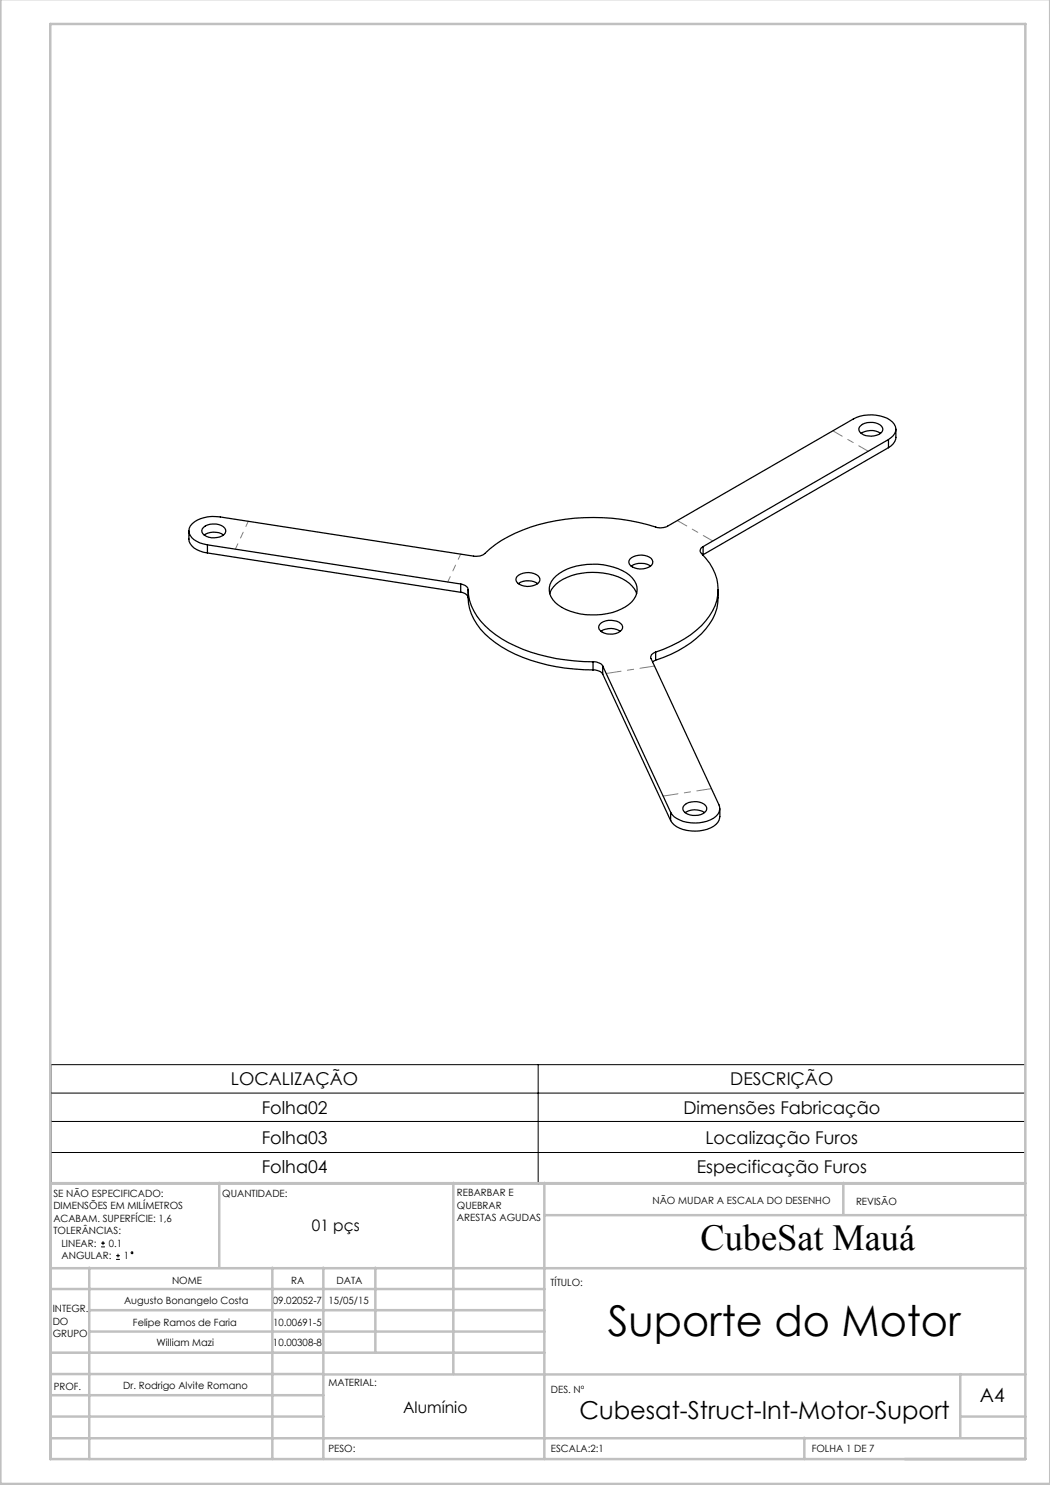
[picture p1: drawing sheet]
<svg xmlns="http://www.w3.org/2000/svg" width="210mm" height="297mm" viewBox="0 0 210 297" stroke-linecap="round" stroke-linejoin="round" font-family="sans-serif">
<g fill="none" stroke="#000" stroke-width=".2">
<path d="M10.2 212.9h194.9v23.8h-194.9zM10.2 218.6h194.9M107.6 212.9v23.8M10.2 224.3h194.9M10.2 230.5h194.9M20.2 249.4h.8M20.2 248.6h.8M20.6 248.2v.8M23.2 251.9h.8M23.2 251.1h.8M23.6 250.8v.7"/>
<circle cx="26.4" cy="250.5" r=".19"/>
</g>
<g fill="none" stroke="#c0c0c0" stroke-width=".5">
<path d="M.1 -.1v296.9h209.9v-296.9M10.1 4.8h195v287h-195zM10.1 236.6h195M43.9 236.6v16.9M90.7 236.6v38.2M108.9 236.6v55.2M168.7 236.6v6.3M10.1 257.8h98.8M10.1 253.6h195M17.9 253.5v38.3M54.5 253.5v38.3M64.7 253.5v38.3"/>
<path d="M75.1 253.5v17M108.9 243h96.2M10.1 270.5h98.8M10.1 279h54.6M10.1 274.8h54.6M17.9 266.3h91M17.9 262h91M64.7 274.9h140.4M192.1 274.8v12.7M10.1 283.3h54.6M10.1 287.7h195M160.9 287.5v4.3"/>
<path d="M192.1 283.3h13"/>
</g>
<path d="M47.1 109.8l2.6-5.6M92.1 110.8l-2.5 5.6" fill="none" stroke="#808080" stroke-width=".2" stroke-dasharray="15.2 1.3 1.3 1.3" stroke-dashoffset="14.1"/>
<path d="M166.6 86.2l7 4M142.5 108.2l-7-4.1" fill="none" stroke="#808080" stroke-width=".2" stroke-dasharray="15.2 1.3 1.3 1.3" stroke-dashoffset="13.1"/>
<path d="M121.3 134.7l9.6-1.5M142.3 157.7l-9.6 1.5" fill="none" stroke="#808080" stroke-width=".2" stroke-dasharray="15.2 1.3 1.3 1.3" stroke-dashoffset="12.3"/>
<g fill="none" stroke="#000" stroke-width=".25">
<path d="M172.1 85.2a3.4 3.4 0 0 1 4.3 .1 1.13 1.13 0 0 1-1 1.7 2.93 2.93 0 0 1-3.6-.9l.1-.7zM172.2 86.7a3.6 3.6 0 0 1 3.9 0M177.7 87.9a2.15 2.15 0 0 0 1.1-3.1 6.4 6.4 0 0 0-6-1.7l-2.2 .7-37.1 21.4a3.2 3.2 0 0 1-2.4 .2 40.8 40.8 0 0 0-28.1 1.2 22.4 22.4 0 0 0-6.4 4.4l-.6 .2h-1.3l-50.6-7.8a6.5 6.5 0 0 0-6 1.8 2.1 2.1 0 0 0 1.2 3.1l.7 .3 1.5 .4M177.7 87.9l-37.1 21.4M177.7 87.9v1.6M177.7 89.5l-37.1 21.4M179.2 85.9a3 3 0 0 1-1.5 3.6M37.8 106.2a3.1 3.1 0 0 0 1 3.4 6.2 6.2 0 0 0 2.7 1M40.7 105.5a3.4 3.4 0 0 1 4.2 .1 1.16 1.16 0 0 1-.9 1.8 2.99 2.99 0 0 1-3.6-1l.1-.6zM40.8 107a3.6 3.6 0 0 1 3.9 0M41.5 109l50.6 7.8M41.5 109v1.6"/>
<path d="M41.5 110.6l50.6 7.9M92.1 116.8a1.54 1.54 0 0 1 1.5 1.1M92.1 118.5a1.47 1.47 0 0 1 1.5 1.1M92.1 116.8v1.7M93.6 117.9a11 11 0 0 0 4.4 8.1 29.4 29.4 0 0 0 15.1 6l5.5 .4M93.6 119.6a11.3 11.3 0 0 0 5.5 8.9 32.9 32.9 0 0 0 17.7 5.4l1.8 .1M93.6 117.9v1.7M103.4 115.3a3.2 3.2 0 0 1 4.5 .2 1.29 1.29 0 0 1-1.3 1.7 3.2 3.2 0 0 1-3.3-.9l-.1-.7zM103.6 116.7a3.5 3.5 0 0 1 3.9 0M110 118.7a6 6 0 0 1 4.3-3.6 13.3 13.3 0 0 1 11.6 1.6 4 4 0 0 1 1.4 2M110.7 115.7a11.2 11.2 0 0 1 8.9-2.8 10.4 10.4 0 0 1 6.8 2.7 3.4 3.4 0 0 1-.7 5.3 13.3 13.3 0 0 1-14 .1 3.5 3.5 0 0 1-1-5.3zM126 111.8a3.2 3.2 0 0 1 4.5 .2 1.29 1.29 0 0 1-1.3 1.7 3.2 3.2 0 0 1-3.3-.9l-.1-.7z"/>
<path d="M126.2 113.2a3.5 3.5 0 0 1 3.9 0M140.6 109.3a.82 .82 0 0 0-.3 1.4 9.4 9.4 0 0 1 .8 13.5 22 22 0 0 1-10 6.2M140.6 109.3v1.6M140.6 110.9l-.1 .1M143.6 117.9a10.6 10.6 0 0 1-4.3 9.8 23.5 23.5 0 0 1-8.2 4.3M118.6 132.4a2.18 2.18 0 0 1 1.9 .8M118.6 134a2.18 2.18 0 0 1 1.9 .8M118.6 132.4v1.6M120.2 126.3a3.7 3.7 0 0 1 3.9 0M120.2 124.6a3.4 3.4 0 0 1 4.2 .4 1.33 1.33 0 0 1-1.3 1.7l-.5 .1a2.52 2.52 0 0 1-2.9-1.3l.1-.3zM120.5 133.2l13.6 29.3M120.5 133.2v1.6"/>
<path d="M120.5 134.8l13.6 29.3M131.1 130.4a1.03 1.03 0 0 0-.9 1.3l13.6 29.3a2.12 2.12 0 0 1-1.1 2.7 7.2 7.2 0 0 1-8.3-.8l-.3-.4M131.1 132l-.6 .4M131.1 130.4v1.6M134.1 162.5v1.6M136.9 161a3.4 3.4 0 0 1 4.2 .1 1.16 1.16 0 0 1-.9 1.8 2.99 2.99 0 0 1-3.6-.9l.1-.7zM137 162.5a3.6 3.6 0 0 1 3.9 0M144 161.7a3.2 3.2 0 0 1-2.6 4.2 7.7 7.7 0 0 1-6.6-.9l-.7-.9"/>
</g>
<text font-size="8.5" x="121.6" y="267.2">Suporte do Motor</text>
<text font-size="7.3" x="140.1" y="249.9">CubeSat Mauá</text>
<text font-size="4.9" x="115.9" y="283.9">Cubesat-Struct-Int-Motor-Suport</text>
<text font-size="3.9" x="196" y="280.4">A4</text>
<g font-size="3.5">
<text x="46.2" y="217.1">LOCALIZAÇÃO</text>
<text x="146" y="217.1">DESCRIÇÃO</text>
<text x="52.3" y="222.8">Folha02</text>
<text x="136.7" y="222.8">Dimensões Fabricação</text>
<text x="52.3" y="228.7">Folha03</text>
<text x="141.1" y="228.7">Localização Furos</text>
<text x="52.3" y="234.6">Folha04</text>
<text x="139.4" y="234.6">Especificação Furos</text>
</g>
<g font-size="3.2">
<text x="62.4" y="246.2">01 pçs</text>
<text x="80.6" y="282.7">Alumínio</text>
</g>
<g font-size="2">
<text x="10.7" y="239.4">SE NÃO ESPECIFICADO:</text>
<text x="44.4" y="239.4">QUANTIDADE:</text>
<text x="91.4" y="239.3">REBARBAR E</text>
<text x="10.7" y="241.9">DIMENSÕES EM MILÍMETROS</text>
<text x="10.7" y="244.4">ACABAM. SUPERFÍCIE: 1,6</text>
<text x="91.4" y="241.8">QUEBRAR</text>
<text x="91.4" y="244.3">ARESTAS AGUDAS</text>
<text x="130.5" y="240.8">NÃO MUDAR A ESCALA DO DESENHO</text>
<text x="171.2" y="241">REVISÃO</text>
<text x="10.7" y="246.9">TOLERÂNCIAS:</text>
<text x="12.3" y="249.4">LINEAR:</text>
<text x="12.3" y="251.9">ANGULAR:</text>
<text x="21.8" y="249.4">0.1</text>
<text x="24.8" y="251.9">1</text>
<text x="34.4" y="256.8">NOME</text>
<text x="58.3" y="256.7">RA</text>
<text x="67.3" y="256.7">DATA</text>
<text x="110.1" y="257.1">TÍTULO:</text>
<text x="10.5" y="262.4">INTEGR.</text>
<text x="24.8" y="260.9">Augusto Bonangelo Costa</text>
<text x="54.5" y="260.7">09.02052-7</text>
<text x="65.7" y="260.7">15/05/15</text>
<text x="10.5" y="264.9">DO</text>
<text x="10.5" y="267.4">GRUPO</text>
<text x="26.6" y="265.1">Felipe Ramos de Faria</text>
<text x="31.3" y="269.2">William Mazi</text>
<text x="54.6" y="269.2">10.00308-8</text>
<text x="54.6" y="265.1">10.00691-5</text>
<text x="10.7" y="277.9">PROF.</text>
<text x="24.6" y="277.8">Dr. Rodrigo Alvite Romano</text>
<text x="65.7" y="277.3">MATERIAL:</text>
<text x="110.2" y="278.5">DES. Nº</text>
<text x="65.7" y="290.3">PESO:</text>
<text x="110.2" y="290.5">ESCALA:2:1</text>
<text x="162.4" y="290.4">FOLHA 1 DE 7</text>
</g>
</svg>
